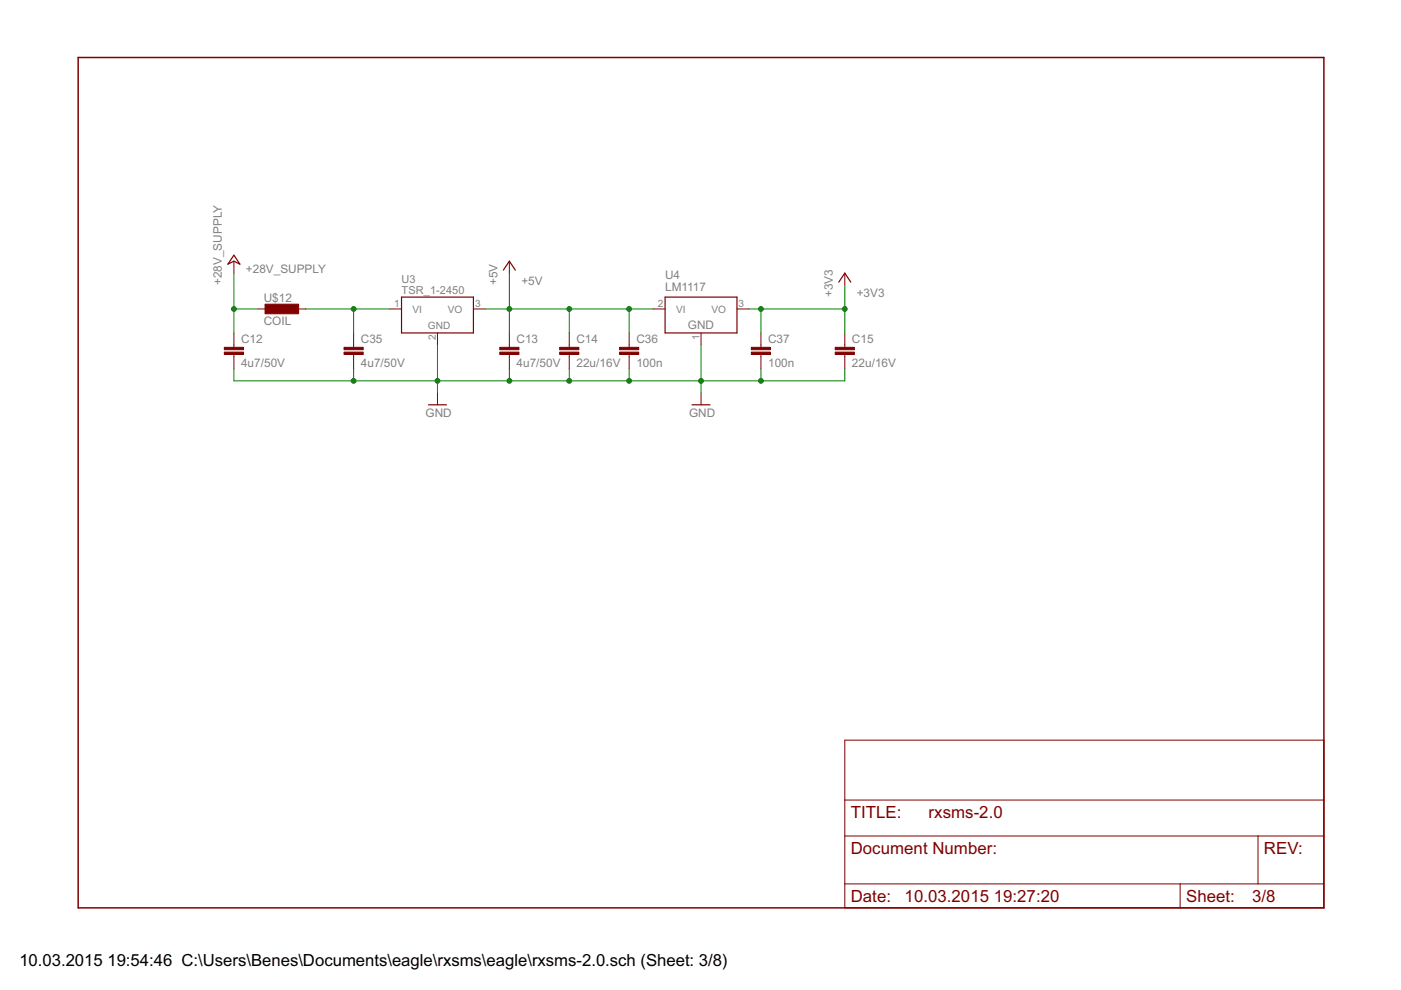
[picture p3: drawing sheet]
<svg xmlns="http://www.w3.org/2000/svg" width="297mm" height="210mm" viewBox="0 0 297 210" stroke-linecap="round" stroke-linejoin="round" font-family="sans-serif">
<path d="M16.6 12.2h264.1v180.3h-264.1z" fill="none" stroke="#800000" stroke-width=".32"/>
<g fill="none" stroke="#800000" stroke-width=".21">
<path d="M49.6 55.4v2.5M108 55.4v2.5M179.1 57.9v2.6M49.6 70.6v3M49.6 75.2v3M54.7 65.5h2.5M62.3 65.5h2.5M75 70.6v3M75 75.2v3M82.6 65.5h2.5M92.8 70.6v2.5M100.4 65.5h2.5"/>
<path d="M108 70.6v3M108 75.2v3M120.7 70.6v3M120.7 75.2v3M133.4 70.6v3M133.4 75.2v3M138.5 65.5h2.5M148.6 70.6v2.5M156.3 65.5h2.5M161.3 70.6v3M161.3 75.2v3M179.1 70.6v3"/>
<path d="M179.1 75.2v3M92.8 83.3v2.5M148.6 83.3v2.5M179.1 156.9h101.6v35.6h-101.6zM179.1 177.2h101.6M179.1 169.6h101.6M266.7 177.2v10.2M179.1 187.4h101.6M250.2 187.4v5.1"/>
</g>
<path d="M49.6 54.1l1.3 1.9-1.3-.6-1.3 .6zM106.7 57.3l1.3-1.9 1.3 1.9M177.8 59.8l1.3-1.9 1.3 1.9M85.1 63h15.3v7.6h-15.3zM141 63h15.3v7.6h-15.3zM90.8 85.8h3.9M146.7 85.8h3.8" fill="none" stroke="#800000" stroke-width=".25"/>
<g fill="#800000" stroke="#800000" stroke-width=".21">
<path d="M47.6 74.7h4v.5h-4z"/>
<path d="M47.6 73.6h4v.5h-4z"/>
<path d="M106 74.7h4v.5h-4z"/>
<path d="M106 73.6h4v.5h-4z"/>
<path d="M118.7 74.7h4v.5h-4z"/>
<path d="M118.7 73.6h4v.5h-4z"/>
<path d="M177.1 74.7h4v.5h-4z"/>
<path d="M177.1 73.6h4v.5h-4z"/>
<path d="M72.9 74.7h4.1v.5h-4.1z"/>
<path d="M72.9 73.6h4.1v.5h-4.1z"/>
<path d="M56.2 64.5h7.1v2h-7.1z"/>
<path d="M131.4 74.7h4v.5h-4z"/>
<path d="M131.4 73.6h4v.5h-4z"/>
<path d="M159.3 74.7h4.1v.5h-4.1z"/>
<path d="M159.3 73.6h4.1v.5h-4.1z"/>
</g>
<g fill="none" stroke="#008000" stroke-width=".21">
<path d="M49.6 57.9v12.7M108 57.9v12.7M49.6 78.2v2.6h129.5v-2.6M49.6 65.5h5.1M64.8 65.5h17.8M75 65.5v5.1M75 78.2v2.6M92.8 73.1v10.2M102.9 65.5h35.6M108 78.2v2.6M120.7 65.5v5.1M120.7 78.2v2.6"/>
<path d="M133.4 65.5v5.1M133.4 78.2v2.6M148.6 73.1v10.2M158.8 65.5h20.3M161.3 65.5v5.1M161.3 78.2v2.6M179.1 60.5v10.1"/>
</g>
<g fill="#008000" stroke="#008000" stroke-width=".21">
<circle cx="179.1" cy="65.5" r=".51"/>
<circle cx="161.3" cy="65.5" r=".51"/>
<circle cx="92.8" cy="80.8" r=".51"/>
<circle cx="148.6" cy="80.8" r=".51"/>
<circle cx="108" cy="80.8" r=".51"/>
<circle cx="120.7" cy="80.8" r=".51"/>
<circle cx="75" cy="80.8" r=".51"/>
<circle cx="133.4" cy="80.8" r=".51"/>
<circle cx="161.3" cy="80.8" r=".51"/>
<circle cx="108" cy="65.5" r=".51"/>
<circle cx="120.7" cy="65.5" r=".51"/>
<circle cx="133.4" cy="65.5" r=".51"/>
<circle cx="49.6" cy="65.5" r=".51"/>
<circle cx="75" cy="65.5" r=".51"/>
</g>
<g font-size="4" fill="#800000">
<text x="180.4" y="173.4">TITLE:</text>
<text x="196.9" y="173.4">rxsms-2.0</text>
<text x="180.4" y="181.1">Document Number:</text>
<text x="268" y="181.1">REV:</text>
<text x="180.4" y="191.2">Date:</text>
<text x="191.8" y="191.2">10.03.2015</text>
<text x="210.7" y="191.2">19:27:20</text>
<text x="251.5" y="191.2">Sheet:</text>
<text x="265.4" y="191.2">3/8</text>
</g>
<g font-size="4">
<text x="4.1" y="204.8">10.03.2015</text>
<text x="22.8" y="204.8">19:54:46 C:\Users\Benes\Documents\eagle\rxsms\eagle\rxsms-2.0.sch (Sheet: 3/8)</text>
</g>
<g font-size="2.8" fill="#808080">
<text x="52.1" y="57.9">+28V_SUPPLY</text>
<text x="141" y="59.2">U4</text>
<text x="47" y="60.4" transform="rotate(-90 47 60.4)">+28V_SUPPLY</text>
<text x="55.9" y="64">U$12</text>
<text x="105.5" y="60.4" transform="rotate(-90 105.5 60.4)">+5V</text>
<text x="110.5" y="60.4">+5V</text>
<text x="141" y="61.7">LM1117</text>
<text x="176.6" y="63" transform="rotate(-90 176.6 63)">+3V3</text>
<text x="181.6" y="63">+3V3</text>
<text x="55.9" y="68.8">COIL</text>
<text x="145.9" y="69.8">GND</text>
<text x="51.1" y="77.8">4u7/50V</text>
<text x="51.1" y="72.8">C12</text>
<text x="76.5" y="77.8">4u7/50V</text>
<text x="76.5" y="72.8">C35</text>
<text x="109.5" y="77.8">4u7/50V</text>
<text x="109.5" y="72.8">C13</text>
<text x="122.2" y="77.8">22u/16V</text>
<text x="122.2" y="72.8">C14</text>
<text x="134.9" y="77.8">100n</text>
<text x="134.9" y="72.8">C36</text>
<text x="162.9" y="77.8">100n</text>
<text x="162.9" y="72.8">C37</text>
<text x="180.6" y="77.8">22u/16V</text>
<text x="180.6" y="72.8">C15</text>
<text x="90.2" y="88.4">GND</text>
<text x="146.1" y="88.4">GND</text>
</g>
<g font-size="2.6" fill="#808080">
<text x="85.1" y="62.3">TSR_1-2450</text>
<text x="85.1" y="60.1">U3</text>
</g>
<g font-size="2.4" fill="#808080">
<text x="83.6" y="65.2">1</text>
<text x="100.7" y="65.2">3</text>
<text x="139.5" y="65.2">2</text>
<text x="156.6" y="65.2">3</text>
<text x="87.5" y="66.3">VI</text>
<text x="90.7" y="69.8">GND</text>
<text x="95" y="66.3">VO</text>
<text x="143.3" y="66.3">VI</text>
<text x="150.8" y="66.3">VO</text>
<text x="92.4" y="72.1" transform="rotate(-90 92.4 72.1)">2</text>
<text x="148.3" y="72.1" transform="rotate(-90 148.3 72.1)">1</text>
</g>
</svg>
